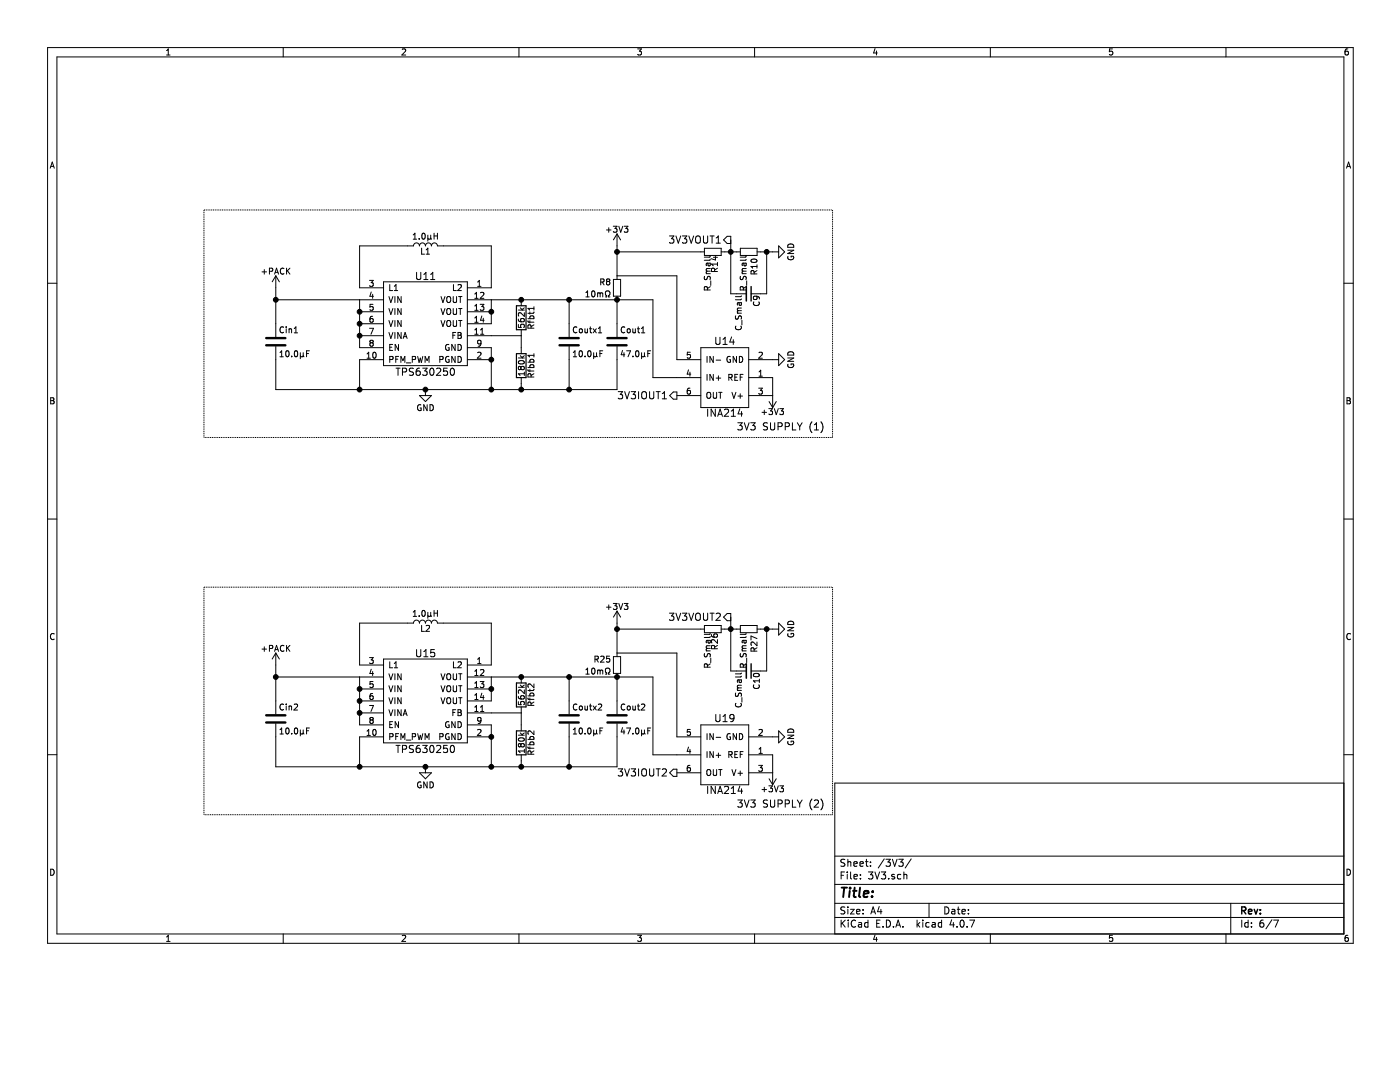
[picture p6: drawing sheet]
EESchema Schematic File Version 2
LIBS:eps_v1-rescue
LIBS:power
LIBS:device
LIBS:transistors
LIBS:conn
LIBS:linear
LIBS:regul
LIBS:74xx
LIBS:cmos4000
LIBS:adc-dac
LIBS:memory
LIBS:xilinx
LIBS:microcontrollers
LIBS:dsp
LIBS:microchip
LIBS:analog_switches
LIBS:motorola
LIBS:texas
LIBS:intel
LIBS:audio
LIBS:interface
LIBS:digital-audio
LIBS:philips
LIBS:display
LIBS:cypress
LIBS:siliconi
LIBS:opto
LIBS:atmel
LIBS:contrib
LIBS:valves
LIBS:power_management
LIBS:general_ssm
LIBS:ina214
LIBS:tps61088
LIBS:cdh_lib
LIBS:ads7952
LIBS:tps630250
LIBS:ref5025
LIBS:eps_v1-cache
EELAYER 25 0
EELAYER END
$Descr A4 11693 8268
encoding utf-8
Sheet 7 7
Title ""
Date ""
Rev ""
Comp ""
Comment1 ""
Comment2 ""
Comment3 ""
Comment4 ""
$EndDescr
Text Notes 6150 3600 0    60   ~ 0
3V3 SUPPLY (1)
$Comp
L INA214 U14
U 1 1
P 6050 3150
F 0 "U14" H 6050 2850 60  0000 C CNN
F 1 "INA214" H 6050 3450 60  0000 C CNN
F 2 "kicad-libraries:SC70-6" H 6050 3450 60  0001 C CNN
F 3 "" H 6050 3450 60  0001 C CNN
	1    6050 3150
	-1   0    0    1   
$EndComp
Wire Notes Line
	6950 3650 1700 3650
Wire Notes Line
	1700 3650 1700 1750
Wire Notes Line
	1700 1750 6950 1750
Wire Notes Line
	6950 1750 6950 3650
$Comp
L GND #PWR0103
U 1 1
P 6450 3000
F 0 "#PWR0103" H 6450 2750 50  0001 C CNN
F 1 "GND" H 6450 2850 50  0000 C CNN
F 2 "" H 6450 3000 50  0001 C CNN
F 3 "" H 6450 3000 50  0001 C CNN
	1    6450 3000
	0    -1   -1   0   
$EndComp
Wire Wire Line
	6450 3150 6450 3300
Text HLabel 5650 3300 0    60   Output ~ 0
3V3IOUT1
$Comp
L +3V3 #PWR0104
U 1 1
P 6450 3300
F 0 "#PWR0104" H 6450 3150 50  0001 C CNN
F 1 "+3V3" H 6450 3440 50  0000 C CNN
F 2 "" H 6450 3300 50  0001 C CNN
F 3 "" H 6450 3300 50  0001 C CNN
	1    6450 3300
	-1   0    0    1   
$EndComp
Text Notes 6150 6750 0    60   ~ 0
3V3 SUPPLY (2)
$Comp
L R_Small R14
U 1 1
P 5950 2100
F 0 "R14" H 5980 2120 50  0000 L CNN
F 1 "R_Small" H 5980 2060 50  0000 L CNN
F 2 "Resistors_SMD:R_0603_HandSoldering" H 5950 2100 50  0001 C CNN
F 3 "" H 5950 2100 50  0001 C CNN
	1    5950 2100
	0    1    1    0   
$EndComp
$Comp
L R_Small R10
U 1 1
P 6250 2100
F 0 "R10" H 6300 2150 50  0000 L CNN
F 1 "R_Small" H 6280 2060 50  0000 L CNN
F 2 "Resistors_SMD:R_0603_HandSoldering" H 6250 2100 50  0001 C CNN
F 3 "" H 6250 2100 50  0001 C CNN
	1    6250 2100
	0    1    1    0   
$EndComp
$Comp
L C_Small C9
U 1 1
P 6250 2450
F 0 "C9" H 6260 2520 50  0000 L CNN
F 1 "C_Small" H 6260 2370 50  0000 L CNN
F 2 "Capacitors_SMD:C_0603_HandSoldering" H 6250 2450 50  0001 C CNN
F 3 "" H 6250 2450 50  0001 C CNN
	1    6250 2450
	0    1    1    0   
$EndComp
$Comp
L GND #PWR0105
U 1 1
P 6450 2100
F 0 "#PWR0105" H 6450 1850 50  0001 C CNN
F 1 "GND" H 6450 1950 50  0000 C CNN
F 2 "" H 6450 2100 50  0001 C CNN
F 3 "" H 6450 2100 50  0001 C CNN
	1    6450 2100
	0    -1   -1   0   
$EndComp
Wire Wire Line
	6350 2450 6400 2450
Wire Wire Line
	6400 2450 6400 2100
Wire Wire Line
	6450 2100 6350 2100
Connection ~ 6400 2100
Wire Wire Line
	6150 2100 6050 2100
Wire Wire Line
	6100 2000 6100 2450
Wire Wire Line
	6100 2450 6150 2450
Connection ~ 6100 2100
Text HLabel 6100 2000 0    60   Output ~ 0
3V3VOUT1
$Comp
L TPS630250 U11
U 1 1
P 3550 2700
F 0 "U11" H 3550 3100 60  0000 C CNN
F 1 "TPS630250" H 3550 2300 60  0000 C CNN
F 2 "eps-libraries:VQFN-14" H 3550 2900 60  0001 C CNN
F 3 "" H 3550 2900 60  0001 C CNN
	1    3550 2700
	1    0    0    -1  
$EndComp
$Comp
L GND #PWR0106
U 1 1
P 3550 3250
F 0 "#PWR0106" H 3550 3000 50  0001 C CNN
F 1 "GND" H 3550 3100 50  0000 C CNN
F 2 "" H 3550 3250 50  0001 C CNN
F 3 "" H 3550 3250 50  0001 C CNN
	1    3550 3250
	1    0    0    -1  
$EndComp
Wire Wire Line
	3000 3000 3000 3250
Wire Wire Line
	2300 3250 5150 3250
Wire Wire Line
	4100 3250 4100 2900
Connection ~ 3550 3250
Connection ~ 4100 3000
Wire Wire Line
	3000 2500 3000 2900
Connection ~ 3000 2600
Connection ~ 3000 2700
Connection ~ 3000 2800
$Comp
L C Cin1
U 1 1
P 2300 2850
F 0 "Cin1" H 2325 2950 50  0000 L CNN
F 1 "10.0µF" H 2325 2750 50  0000 L CNN
F 2 "Capacitors_SMD:C_0603_HandSoldering" H 2338 2700 50  0001 C CNN
F 3 "" H 2300 2850 50  0001 C CNN
	1    2300 2850
	1    0    0    -1  
$EndComp
$Comp
L +PACK #PWR0107
U 1 1
P 2300 2400
F 0 "#PWR0107" H 2300 2250 50  0001 C CNN
F 1 "+PACK" H 2300 2540 50  0000 C CNN
F 2 "" H 2300 2400 50  0001 C CNN
F 3 "" H 2300 2400 50  0001 C CNN
	1    2300 2400
	1    0    0    -1  
$EndComp
Wire Wire Line
	2300 2400 2300 2700
Connection ~ 3000 3250
Wire Wire Line
	3000 2500 2300 2500
Connection ~ 2300 2500
Wire Wire Line
	2300 3000 2300 3250
$Comp
L R Rfbt1
U 1 1
P 4350 2650
F 0 "Rfbt1" V 4430 2650 50  0000 C CNN
F 1 "562k" V 4350 2650 50  0000 C CNN
F 2 "Resistors_SMD:R_0603_HandSoldering" V 4280 2650 50  0001 C CNN
F 3 "" H 4350 2650 50  0001 C CNN
	1    4350 2650
	1    0    0    -1  
$EndComp
$Comp
L R Rfbb1
U 1 1
P 4350 3050
F 0 "Rfbb1" V 4430 3050 50  0000 C CNN
F 1 "180k" V 4350 3050 50  0000 C CNN
F 2 "Resistors_SMD:R_0603_HandSoldering" V 4280 3050 50  0001 C CNN
F 3 "" H 4350 3050 50  0001 C CNN
	1    4350 3050
	1    0    0    -1  
$EndComp
Wire Wire Line
	4350 3250 4350 3200
Connection ~ 4100 3250
Wire Wire Line
	4350 2900 4350 2800
Wire Wire Line
	4350 2800 4100 2800
Wire Wire Line
	4100 2500 4100 2700
Connection ~ 4100 2600
Wire Wire Line
	4100 2500 5450 2500
$Comp
L C Coutx1
U 1 1
P 4750 2850
F 0 "Coutx1" H 4775 2950 50  0000 L CNN
F 1 "10.0µF" H 4775 2750 50  0000 L CNN
F 2 "Capacitors_SMD:C_0603_HandSoldering" H 4788 2700 50  0001 C CNN
F 3 "" H 4750 2850 50  0001 C CNN
	1    4750 2850
	1    0    0    -1  
$EndComp
$Comp
L C Cout1
U 1 1
P 5150 2850
F 0 "Cout1" H 5175 2950 50  0000 L CNN
F 1 "47.0µF" H 5175 2750 50  0000 L CNN
F 2 "Capacitors_SMD:C_0603_HandSoldering" H 5188 2700 50  0001 C CNN
F 3 "" H 5150 2850 50  0001 C CNN
	1    5150 2850
	1    0    0    -1  
$EndComp
Wire Wire Line
	4750 2500 4750 2700
Connection ~ 4350 2500
Connection ~ 4750 2500
Wire Wire Line
	4750 3250 4750 3000
Connection ~ 4350 3250
Wire Wire Line
	5150 3250 5150 3000
Connection ~ 4750 3250
$Comp
L +3V3 #PWR0108
U 1 1
P 5150 2050
F 0 "#PWR0108" H 5150 1900 50  0001 C CNN
F 1 "+3V3" H 5150 2190 50  0000 C CNN
F 2 "" H 5150 2050 50  0001 C CNN
F 3 "" H 5150 2050 50  0001 C CNN
	1    5150 2050
	1    0    0    -1  
$EndComp
$Comp
L L L1
U 1 1
P 3550 2050
F 0 "L1" V 3500 2050 50  0000 C CNN
F 1 "1.0µH" V 3625 2050 50  0000 C CNN
F 2 "Inductors_SMD:L_Vishay_IHLP-1212" H 3550 2050 50  0001 C CNN
F 3 "" H 3550 2050 50  0001 C CNN
	1    3550 2050
	0    -1   -1   0   
$EndComp
Wire Wire Line
	3000 2400 3000 2050
Wire Wire Line
	3000 2050 3400 2050
Wire Wire Line
	3700 2050 4100 2050
Wire Wire Line
	4100 2050 4100 2400
$Comp
L R_Small R8
U 1 1
P 5150 2400
F 0 "R8" H 5200 2450 50  0000 L CNN
F 1 "10mΩ" H 5200 2350 50  0000 L CNN
F 2 "Resistors_SMD:R_0603_HandSoldering" H 5150 2400 50  0001 C CNN
F 3 "" H 5150 2400 50  0001 C CNN
	1    5150 2400
	-1   0    0    -1  
$EndComp
Connection ~ 5150 2500
Wire Wire Line
	5450 2500 5450 3150
Wire Wire Line
	5450 3150 5650 3150
Wire Wire Line
	5650 2300 5650 3000
Wire Wire Line
	5650 2300 5150 2300
Wire Wire Line
	5150 2300 5150 2050
Wire Wire Line
	5850 2100 5150 2100
Connection ~ 5150 2100
$Comp
L INA214 U19
U 1 1
P 6050 6300
F 0 "U19" H 6050 6000 60  0000 C CNN
F 1 "INA214" H 6050 6600 60  0000 C CNN
F 2 "kicad-libraries:SC70-6" H 6050 6600 60  0001 C CNN
F 3 "" H 6050 6600 60  0001 C CNN
	1    6050 6300
	-1   0    0    1   
$EndComp
Wire Notes Line
	6950 6800 1700 6800
Wire Notes Line
	1700 6800 1700 4900
Wire Notes Line
	1700 4900 6950 4900
Wire Notes Line
	6950 4900 6950 6800
$Comp
L GND #PWR0109
U 1 1
P 6450 6150
F 0 "#PWR0109" H 6450 5900 50  0001 C CNN
F 1 "GND" H 6450 6000 50  0000 C CNN
F 2 "" H 6450 6150 50  0001 C CNN
F 3 "" H 6450 6150 50  0001 C CNN
	1    6450 6150
	0    -1   -1   0   
$EndComp
Wire Wire Line
	6450 6300 6450 6450
Text HLabel 5650 6450 0    60   Output ~ 0
3V3IOUT2
$Comp
L +3V3 #PWR0110
U 1 1
P 6450 6450
F 0 "#PWR0110" H 6450 6300 50  0001 C CNN
F 1 "+3V3" H 6450 6590 50  0000 C CNN
F 2 "" H 6450 6450 50  0001 C CNN
F 3 "" H 6450 6450 50  0001 C CNN
	1    6450 6450
	-1   0    0    1   
$EndComp
$Comp
L R_Small R26
U 1 1
P 5950 5250
F 0 "R26" H 5980 5270 50  0000 L CNN
F 1 "R_Small" H 5980 5210 50  0000 L CNN
F 2 "Resistors_SMD:R_0603_HandSoldering" H 5950 5250 50  0001 C CNN
F 3 "" H 5950 5250 50  0001 C CNN
	1    5950 5250
	0    1    1    0   
$EndComp
$Comp
L R_Small R27
U 1 1
P 6250 5250
F 0 "R27" H 6300 5300 50  0000 L CNN
F 1 "R_Small" H 6280 5210 50  0000 L CNN
F 2 "Resistors_SMD:R_0603_HandSoldering" H 6250 5250 50  0001 C CNN
F 3 "" H 6250 5250 50  0001 C CNN
	1    6250 5250
	0    1    1    0   
$EndComp
$Comp
L C_Small C10
U 1 1
P 6250 5600
F 0 "C10" H 6260 5670 50  0000 L CNN
F 1 "C_Small" H 6260 5520 50  0000 L CNN
F 2 "Capacitors_SMD:C_0603_HandSoldering" H 6250 5600 50  0001 C CNN
F 3 "" H 6250 5600 50  0001 C CNN
	1    6250 5600
	0    1    1    0   
$EndComp
$Comp
L GND #PWR0111
U 1 1
P 6450 5250
F 0 "#PWR0111" H 6450 5000 50  0001 C CNN
F 1 "GND" H 6450 5100 50  0000 C CNN
F 2 "" H 6450 5250 50  0001 C CNN
F 3 "" H 6450 5250 50  0001 C CNN
	1    6450 5250
	0    -1   -1   0   
$EndComp
Wire Wire Line
	6350 5600 6400 5600
Wire Wire Line
	6400 5600 6400 5250
Wire Wire Line
	6450 5250 6350 5250
Connection ~ 6400 5250
Wire Wire Line
	6150 5250 6050 5250
Wire Wire Line
	6100 5150 6100 5600
Wire Wire Line
	6100 5600 6150 5600
Connection ~ 6100 5250
Text HLabel 6100 5150 0    60   Output ~ 0
3V3VOUT2
$Comp
L TPS630250 U15
U 1 1
P 3550 5850
F 0 "U15" H 3550 6250 60  0000 C CNN
F 1 "TPS630250" H 3550 5450 60  0000 C CNN
F 2 "eps-libraries:VQFN-14" H 3550 6050 60  0001 C CNN
F 3 "" H 3550 6050 60  0001 C CNN
	1    3550 5850
	1    0    0    -1  
$EndComp
$Comp
L GND #PWR0112
U 1 1
P 3550 6400
F 0 "#PWR0112" H 3550 6150 50  0001 C CNN
F 1 "GND" H 3550 6250 50  0000 C CNN
F 2 "" H 3550 6400 50  0001 C CNN
F 3 "" H 3550 6400 50  0001 C CNN
	1    3550 6400
	1    0    0    -1  
$EndComp
Wire Wire Line
	3000 6150 3000 6400
Wire Wire Line
	2300 6400 5150 6400
Wire Wire Line
	4100 6400 4100 6050
Connection ~ 3550 6400
Connection ~ 4100 6150
Wire Wire Line
	3000 5650 3000 6050
Connection ~ 3000 5750
Connection ~ 3000 5850
Connection ~ 3000 5950
$Comp
L C Cin2
U 1 1
P 2300 6000
F 0 "Cin2" H 2325 6100 50  0000 L CNN
F 1 "10.0µF" H 2325 5900 50  0000 L CNN
F 2 "Capacitors_SMD:C_0603_HandSoldering" H 2338 5850 50  0001 C CNN
F 3 "" H 2300 6000 50  0001 C CNN
	1    2300 6000
	1    0    0    -1  
$EndComp
$Comp
L +PACK #PWR0113
U 1 1
P 2300 5550
F 0 "#PWR0113" H 2300 5400 50  0001 C CNN
F 1 "+PACK" H 2300 5690 50  0000 C CNN
F 2 "" H 2300 5550 50  0001 C CNN
F 3 "" H 2300 5550 50  0001 C CNN
	1    2300 5550
	1    0    0    -1  
$EndComp
Wire Wire Line
	2300 5550 2300 5850
Connection ~ 3000 6400
Wire Wire Line
	3000 5650 2300 5650
Connection ~ 2300 5650
Wire Wire Line
	2300 6150 2300 6400
$Comp
L R Rfbt2
U 1 1
P 4350 5800
F 0 "Rfbt2" V 4430 5800 50  0000 C CNN
F 1 "562k" V 4350 5800 50  0000 C CNN
F 2 "Resistors_SMD:R_0603_HandSoldering" V 4280 5800 50  0001 C CNN
F 3 "" H 4350 5800 50  0001 C CNN
	1    4350 5800
	1    0    0    -1  
$EndComp
$Comp
L R Rfbb2
U 1 1
P 4350 6200
F 0 "Rfbb2" V 4430 6200 50  0000 C CNN
F 1 "180k" V 4350 6200 50  0000 C CNN
F 2 "Resistors_SMD:R_0603_HandSoldering" V 4280 6200 50  0001 C CNN
F 3 "" H 4350 6200 50  0001 C CNN
	1    4350 6200
	1    0    0    -1  
$EndComp
Wire Wire Line
	4350 6400 4350 6350
Connection ~ 4100 6400
Wire Wire Line
	4350 6050 4350 5950
Wire Wire Line
	4350 5950 4100 5950
Wire Wire Line
	4100 5650 4100 5850
Connection ~ 4100 5750
Wire Wire Line
	4100 5650 5450 5650
$Comp
L C Coutx2
U 1 1
P 4750 6000
F 0 "Coutx2" H 4775 6100 50  0000 L CNN
F 1 "10.0µF" H 4775 5900 50  0000 L CNN
F 2 "Capacitors_SMD:C_0603_HandSoldering" H 4788 5850 50  0001 C CNN
F 3 "" H 4750 6000 50  0001 C CNN
	1    4750 6000
	1    0    0    -1  
$EndComp
$Comp
L C Cout2
U 1 1
P 5150 6000
F 0 "Cout2" H 5175 6100 50  0000 L CNN
F 1 "47.0µF" H 5175 5900 50  0000 L CNN
F 2 "Capacitors_SMD:C_0603_HandSoldering" H 5188 5850 50  0001 C CNN
F 3 "" H 5150 6000 50  0001 C CNN
	1    5150 6000
	1    0    0    -1  
$EndComp
Wire Wire Line
	4750 5650 4750 5850
Connection ~ 4350 5650
Connection ~ 4750 5650
Wire Wire Line
	4750 6400 4750 6150
Connection ~ 4350 6400
Wire Wire Line
	5150 6400 5150 6150
Connection ~ 4750 6400
$Comp
L +3V3 #PWR0114
U 1 1
P 5150 5200
F 0 "#PWR0114" H 5150 5050 50  0001 C CNN
F 1 "+3V3" H 5150 5340 50  0000 C CNN
F 2 "" H 5150 5200 50  0001 C CNN
F 3 "" H 5150 5200 50  0001 C CNN
	1    5150 5200
	1    0    0    -1  
$EndComp
$Comp
L L L2
U 1 1
P 3550 5200
F 0 "L2" V 3500 5200 50  0000 C CNN
F 1 "1.0µH" V 3625 5200 50  0000 C CNN
F 2 "Inductors_SMD:L_Vishay_IHLP-1212" H 3550 5200 50  0001 C CNN
F 3 "" H 3550 5200 50  0001 C CNN
	1    3550 5200
	0    -1   -1   0   
$EndComp
Wire Wire Line
	3000 5550 3000 5200
Wire Wire Line
	3000 5200 3400 5200
Wire Wire Line
	3700 5200 4100 5200
Wire Wire Line
	4100 5200 4100 5550
$Comp
L R_Small R25
U 1 1
P 5150 5550
F 0 "R25" H 5200 5600 50  0000 L CNN
F 1 "10mΩ" H 5200 5500 50  0000 L CNN
F 2 "Resistors_SMD:R_0603_HandSoldering" H 5150 5550 50  0001 C CNN
F 3 "" H 5150 5550 50  0001 C CNN
	1    5150 5550
	-1   0    0    -1  
$EndComp
Connection ~ 5150 5650
Wire Wire Line
	5450 5650 5450 6300
Wire Wire Line
	5450 6300 5650 6300
Wire Wire Line
	5650 5450 5650 6150
Wire Wire Line
	5650 5450 5150 5450
Wire Wire Line
	5150 5450 5150 5200
Wire Wire Line
	5850 5250 5150 5250
Connection ~ 5150 5250
Wire Wire Line
	5150 2500 5150 2700
Wire Wire Line
	5150 5650 5150 5850
$EndSCHEMATC
